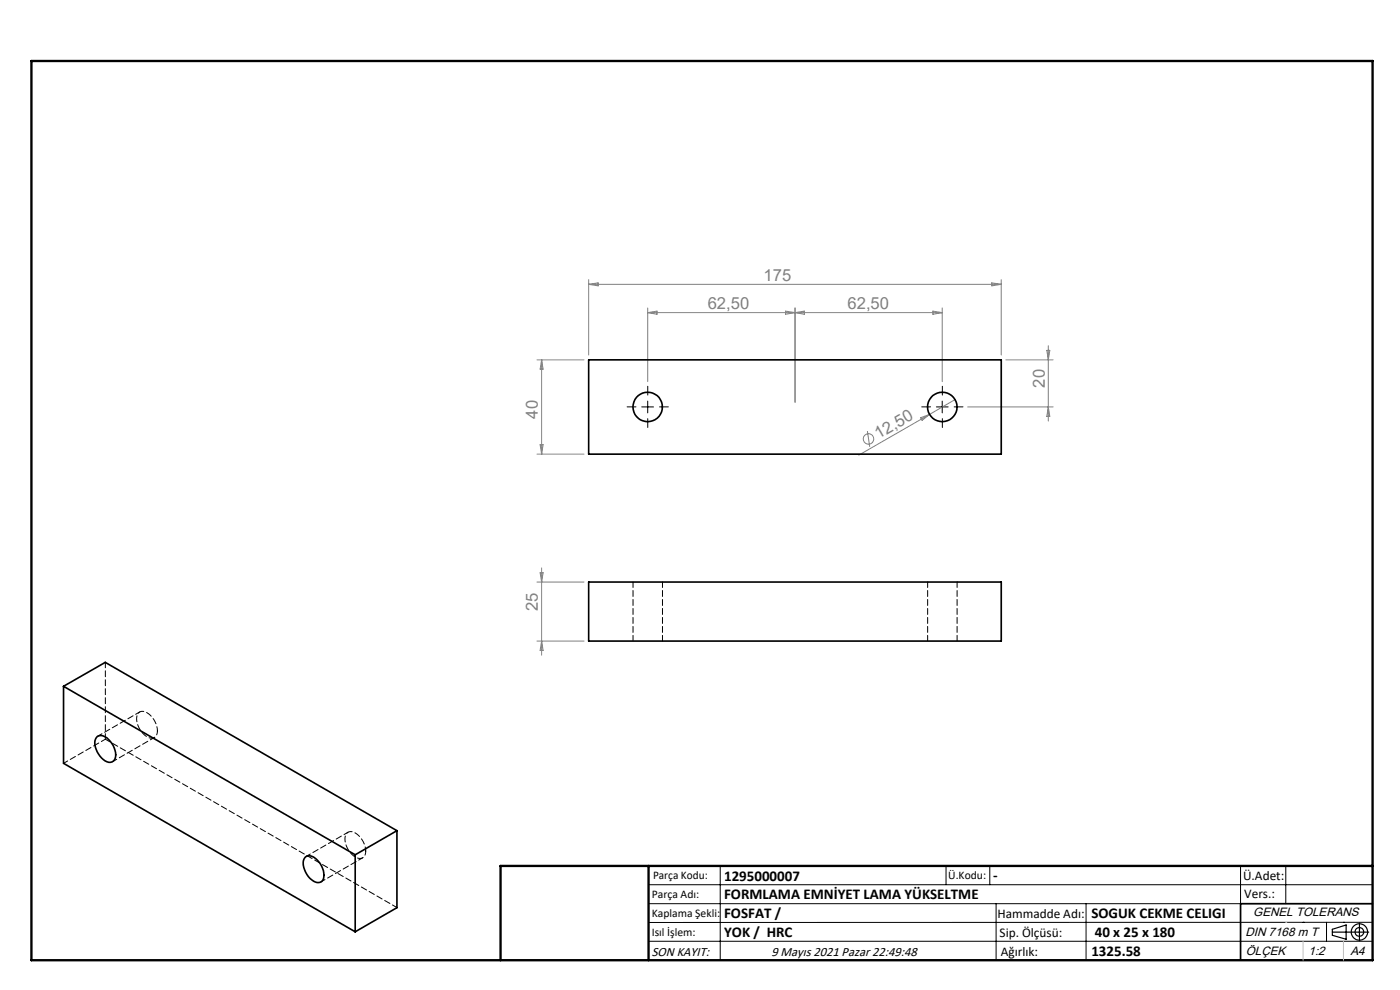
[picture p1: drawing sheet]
<svg xmlns="http://www.w3.org/2000/svg" width="297mm" height="210mm" viewBox="0 0 297 210" stroke-linecap="round" stroke-linejoin="round" font-family="sans-serif">
<g fill="none" stroke="#808080" stroke-width=".21">
<path d="M124.9 59.3v16M210.4 60l2 .3-2 .3zM212.4 59.3v16M113.9 76.3h10M114.9 76.3v20M114.9 76.3l.3 2h-.6zM124.9 60.3h87.5M124.9 60.3l2-.3v.6zM137.4 66.3h62.5M137.4 65.3v15.7M137.4 66.3l2-.3v.7zM166.7 66l2 .3-2 .4z"/>
<path d="M168.7 65.3v20M168.7 66.3l1.9-.3v.7zM197.9 66l2 .3-2 .4zM199.9 65.3v15.7M213.4 76.3h10M222.1 74.3h.6l-.3 2zM222.4 73.3v16M113.9 96.3h10M114.6 94.3h.6l-.3 2zM184 91.4l.5 3.4M195.3 88.6l1.9-.7-1.6 1.3zM197.2 87.9l-15 8.6"/>
<path d="M202.6 84.8l-5.4 3.1M205.3 86.3h18.1M222.4 86.3l.3 2h-.6zM113.9 136h10M113.9 123.5h10M114.6 121.5h.6l-.3 2zM114.9 120.5v18.5M114.9 136l.3 2h-.6z"/>
<circle cx="184.2" cy="93.1" r="1.11"/>
</g>
<g fill="none" stroke="#000" stroke-width=".25">
<path d="M282.6 197.7h7.8M282.6 197.1l3-.9v3l-3-.8zM288.4 195.8v3.8M106.2 203.7h185"/>
<circle cx="288.4" cy="197.7" r="1.74"/>
<circle cx="288.4" cy="197.7" r=".93"/>
</g>
<path d="M134.9 86.3h-1.9M137.4 83.8v-1.9M137.4 88.8v1.9M139.9 86.3h1.9M197.4 86.3h-1.9M199.9 83.8v-1.9M199.9 88.8v1.9M202.4 86.3h1.9" fill="none" stroke="#000" stroke-width=".21" stroke-dasharray="15.2 1.3 1.3 1.3"/>
<g fill="none" stroke="#000" stroke-width=".21">
<path d="M136.1 86.3h2.5M137.4 85.1v2.5M198.6 86.3h2.6M199.9 85.1v2.5M137.6 187.7h153.6M137.6 191.7h153.6M137.6 199.7h153.6M152.8 183.7v20M200.7 183.7v4M210 183.7v4M211.3 191.7v12M230.4 191.7v12"/>
<path d="M263.2 183.7v20M272.8 183.7v8M276.4 195.6h.1M281.4 195.6v4.1M285 195.6h.1M291.2 195.6l-153.6 .1"/>
</g>
<g fill="none" stroke="#000" stroke-width=".35">
<path d="M124.9 76.3h87.5v20h-87.5zM124.9 123.5h87.5v12.5h-87.5zM13.5 145.6l61.9 35.7M13.5 145.6l8.8-5.1 61.9 35.7M13.5 145.6v16.3l61.9 35.8M20.6 156.2a2.19 2.19 0 0 1 2.8 1.1 3.8 3.8 0 0 1 .8 3.9 1.69 1.69 0 0 1-2.6-.4 3.9 3.9 0 0 1-1.2-4.3zM84.2 176.2v16.3l-8.8 5.2M84.2 176.2l-8.8 5.1M64.8 181.7a2.19 2.19 0 0 1 2.8 1.1 3.8 3.8 0 0 1 .8 4 1.49 1.49 0 0 1-2.3-.2 4.5 4.5 0 0 1-1.6-4.3zM75.4 181.3v16.4M291.2 191.7h-28v12"/>
<circle cx="137.4" cy="86.3" r="3.1"/>
<circle cx="199.9" cy="86.3" r="3.1"/>
</g>
<path d="M6.7 12.9h284.5v190.8h-284.5zM137.6 183.7v20M291.2 183.7h-185v20" fill="none" stroke="#000" stroke-width=".5"/>
<path d="M276.4 199.7v4M285 199.7v4" fill="none" stroke="#c0c0c0" stroke-width=".21"/>
<path d="M272.8 195.6h.1" fill="none" stroke="#c0c0c0" stroke-width=".25"/>
<path d="M134.3 123.5v12.5M140.5 136v-12.5M196.8 123.5v12.5M203 136v-12.5M22.3 140.5v16.3" fill="none" stroke="#000" stroke-width=".21" stroke-dasharray="1.3 .6" stroke-dashoffset=".1"/>
<path d="M33.4 155a4.5 4.5 0 0 0-3-4.1 1.44 1.44 0 0 0-1.4 2 4.2 4.2 0 0 0 3.3 3.7 1.36 1.36 0 0 0 1.1-1.6M77.6 180.5a4.5 4.5 0 0 0-3-4.1 1.44 1.44 0 0 0-1.4 2 4.2 4.2 0 0 0 3.3 3.7 1.36 1.36 0 0 0 1.1-1.6" fill="none" stroke="#000" stroke-width=".21" stroke-dasharray="1.3 .6" stroke-dashoffset=".4"/>
<path d="M22.3 156.8l61.9 35.7" fill="none" stroke="#000" stroke-width=".21" stroke-dasharray="1.3 .6" stroke-dashoffset=".2"/>
<path d="M29.6 151l-8.8 5.1M13.5 161.9l8.8-5.1M23.9 161.5l8.9-5.1M73.8 176.5l-8.8 5.1M68.1 187.1l8.8-5.1" fill="none" stroke="#000" stroke-width=".21" stroke-dasharray="1.3 .6" stroke-dashoffset=".3"/>
<g font-size="3.5" fill="#808080">
<text x="162" y="59.5">175</text>
<text x="150.1" y="65.5">62,50</text>
<text x="179.8" y="65.5">62,50</text>
<text x="221.6" y="82.2" transform="rotate(-90 221.6 82.2)">20</text>
<text x="114.1" y="88.8" transform="rotate(-90 114.1 88.8)">40</text>
<text x="186.4" y="93.2" transform="rotate(-30 186.4 93.2)">12,50</text>
<text x="114.1" y="129.6" transform="rotate(-90 114.1 129.6)">25</text>
</g>
<g font-size="3.2">
<text x="153.6" y="186.8">1295000007</text>
<text x="153.6" y="190.8">FORMLAMA EMNİYET LAMA YÜKSELTME</text>
<text x="210.7" y="186.6">-</text>
<text x="153.6" y="194.8">FOSFAT /</text>
<text x="231.5" y="194.8">SOGUK CEKME CELIGI</text>
<text x="153.6" y="198.8">YOK / HRC</text>
<text x="231.5" y="202.8">1325.58</text>
<text x="232.2" y="198.7">40 x 25 x 180</text>
</g>
<g font-size="2.8">
<text x="263.7" y="186.7">Ü.Adet:</text>
<text x="263.9" y="190.5">Vers.:</text>
<text x="211.6" y="194.8">Hammadde Adı:</text>
<text x="138.3" y="202.8">SON KAYIT:</text>
<text x="163.6" y="202.8">9 Mayıs 2021 Pazar 22:49:48</text>
<text x="212.1" y="198.7">Sip. Ölçüsü:</text>
<text x="212.3" y="202.7">Ağırlık:</text>
</g>
<g font-size="2.6">
<text x="265.9" y="194.4">GENEL TOLERANS</text>
<text x="264.2" y="198.5">DIN 7168 m T</text>
<text x="264.3" y="202.6">ÖLÇEK</text>
<text x="277.6" y="202.6">1:2</text>
<text x="286.5" y="202.6">A4</text>
</g>
<g font-size="2.5">
<text x="138.3" y="190.5">Parça Adı:</text>
<text x="138.5" y="186.5">Parça Kodu:</text>
<text x="201.2" y="186.5">Ü.Kodu:</text>
<text x="138.3" y="194.5">Kaplama Şekli:</text>
<text x="138.3" y="198.6">Isıl İşlem:</text>
</g>
</svg>
